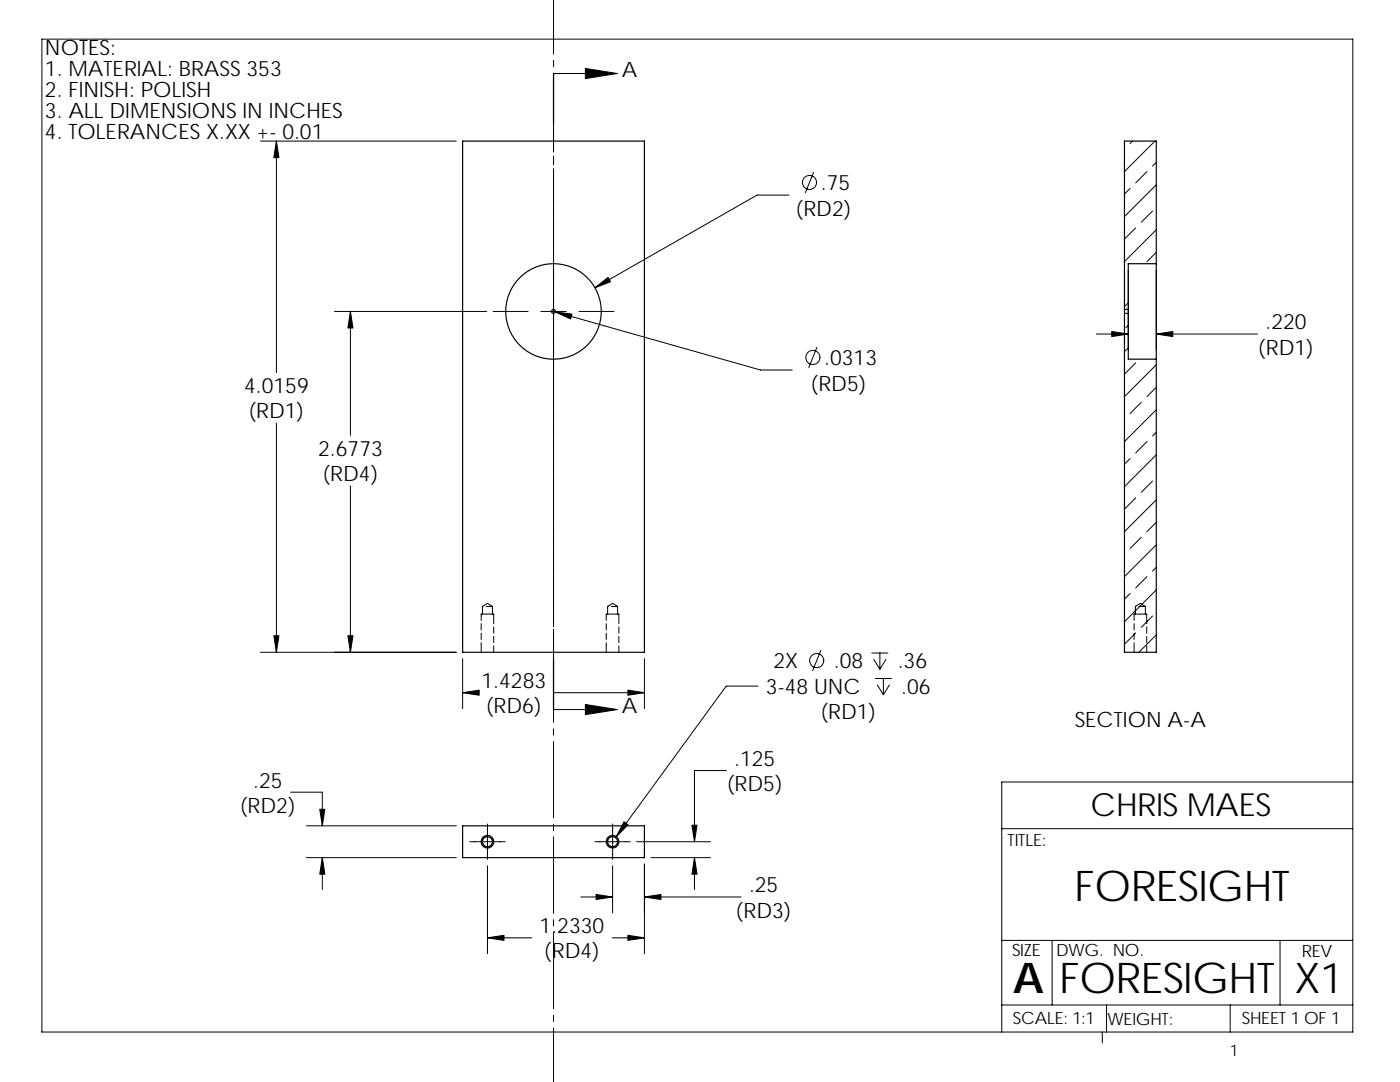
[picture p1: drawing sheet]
<svg xmlns="http://www.w3.org/2000/svg" width="279mm" height="216mm" viewBox="0 0 279 216" stroke-linecap="round" stroke-linejoin="round" font-family="sans-serif">
<g fill="none" stroke="#000" stroke-width=".2">
<path d="M8.4 7.8h261.6v198.1h-261.6zM110.5 0v10.8M110.5 12.1v1.2M110.5 14.6v15.7M110.5 14.7h12.7M52 28.2h39.1M55.2 28.2v46.2M110.5 31.1v1.8M110.5 33.7v91.4M157.4 38.9h-6.3l-32.4 18.5M162.4 34.4l-1.7 4M225.5 37.6l-1.1 1.1"/>
<path d="M226 28.2l-.5 .4M228.9 34.2l-2.2 2.3M230.5 28.2l-6.1 6M230.8 36.9l-6.4 6.3M230.8 32.4l-.8 .7M225.2 53.9v15.9M226.7 45.5l-2.3 2.2M230 42.1l-2.2 2.2M230.8 45.8l-6.4 6.4M230.8 50.4l-1.9 1.8M230.8 53.9v15.9M66.8 62.1h30.3"/>
<path d="M69.9 62.1v24.8M98.4 62.1h7M107.9 62.1h5.1M110.8 62.3l41 11.5h6.3M115.5 62.1h7M163 69.3l-1.6 4M218.8 66.7h6.4M225.2 60.4l-.8 .8M225.2 69.4l-.8 .8M225.2 64.9l-.5 .5M226.7 72.4l-2.3 2.3M230.8 72.8l-6.4 6.3"/>
<path d="M230.8 77.3l-1.9 1.8M230.8 66.7h20.2M55.2 84.4v45.8M69.9 96.9v33.3M225.5 91.5l-1.1 1.1M226.7 99.4l-2.3 2.2M227.8 80.3l-2.3 2.2M228.9 88.1l-2.2 2.3M230 96l-2.2 2.2M230.8 81.8l-6.4 6.3M230.8 90.8l-6.4 6.3M230.8 99.7l-6.4 6.4"/>
<path d="M230.8 86.3l-.8 .7M225.5 118.4l-1.1 1.1M227.8 107.2l-2.3 2.3M228.9 115.1l-2.2 2.2M230.8 108.7l-6.4 6.4M230.8 117.7l-6.4 6.4M230.8 104.2l-1.9 1.9M230.8 113.2l-.8 .7M52 130.2h39.1M92.3 131.4v10M92.3 138.2h2.2M96 123.8v-1.3h2.5v1.9"/>
<path d="M96 128.2v2M96 124.4v1.3M96 126.3v1.3M96.3 121v1.5M96.3 121h.1M96.3 121l1-.6 1 .6M97 121h1.3M98.3 121v1.5M98.5 125.1v1.2M98.5 127v1.2M98.5 128.9v1.3M110.5 125.6v18.5"/>
<path d="M110.6 138.2h18M121 123.8v-1.3h2.5v1.9M121 128.2v2M121 124.4v1.3M121 126.3v1.3M121.3 121v1.5M121.3 121h.1M121.3 121l1-.6 1 .6M122 121h1.3M123.3 121v1.5M123.5 125.1v1.2M123.5 127v1.2"/>
<path d="M123.5 128.9v1.3M128.6 131.4v10M151.3 136.9h-6.4l-21.9 30M163.8 129.8l-1.6 4M174 130.3h3.2M174.4 131.6l1.2 1.9M174.7 135.4h3.2M175.1 136.7l1.2 1.9M175.6 130.3v3.2M176.3 135.4v3.2M176.8 131.6l-1.2 1.9M177.5 136.7l-1.2 1.9"/>
<path d="M226.3 123.8v-1.3h2.6v1.9M226.3 128.2v2M226.3 124.4v1.3M226.3 126.3v1.3M226.6 121h.1M226.6 121v1.5M226.6 121l1-.6 1 .6M226.7 126.3l-2.3 2.2M227.3 121h1.3M228.6 121v1.5M228.9 125.1v1.2M228.9 127v1.2"/>
<path d="M228.9 128.9v1.3M230 122.9l-2.2 2.3M230.8 126.7l-3.5 3.5M58 158.1h6.3v6.7M110.5 145.4v1.3M110.5 148v15.2M110.5 141.6h12.7M144.9 153.8h-6.3v14.2M270 156h-70.1v49.9M61.2 171.1h29.9M61.2 164.8h29.9M64.3 171.1v6.4"/>
<path d="M93.7 168h7.1M97.3 164.4v7.1M97.3 172.8v17.5M110.5 164.5v1.2M110.5 167v15.2M115.9 179h6.4M118.7 168h7.1M122.3 164.4v7.1M122.3 172.8v9.4M127.1 168h14.7M128.6 172.4v17.9M128.6 179h19.3"/>
<path d="M129.9 171.1h11.9M138.6 171.1v6.4M199.9 165.4h70.1M97.3 187.1h8.8M110.5 183.5v1.3M110.5 186.1v15.2M122.2 187.1h6.4M199.9 187.6h70.1M210 187.6v12.9M255.5 187.6v12.9M110.5 202.6v1.2M110.5 205.1v10.8"/>
<path d="M199.9 200.5h70.1M220 205.9v2.2M220.8 200.5v5.4M245.5 200.5v5.4"/>
<circle cx="161.6" cy="36.4" r="1.41"/>
<circle cx="162.2" cy="71.3" r="1.42"/>
<circle cx="163" cy="131.8" r="1.41"/>
</g>
<g fill="none" stroke="#000" stroke-width=".23">
<path d="M92.3 28.2h36.3v102h-36.3zM230.8 52.6v19.1M230.8 52.6v-24.4h-6.4v33.5M230.8 52.6h-5.6v9.1M224.4 61.7v.8M224.4 62.5v67.7h6.4v-58.5M224.4 62.5h.8M224.4 61.7h.8M225.2 61.7v.8M225.2 62.5v9.2h5.6M92.3 164.8h36.3v6.3h-36.3z"/>
<circle cx="110.5" cy="62.1" r=".4"/>
<circle cx="110.5" cy="62.1" r="9.5"/>
<circle cx="97.3" cy="168" r="1"/>
<circle cx="97.3" cy="167.9" r="1.26"/>
<circle cx="122.2" cy="168" r="1"/>
<circle cx="122.3" cy="167.9" r="1.26"/>
</g>
<g fill="#000" stroke="#000" stroke-width=".2">
<path d="M116.8 13.7l6.4 1-6.4 1zM116.8 140.6l6.4 1-6.4 1z"/>
<path d="M55.2 28.2l.5 3.3h-1z" fill-rule="evenodd"/>
<path d="M118.7 57.4l2.6-2 .6 .8z" fill-rule="evenodd"/>
<path d="M69.9 62.1l.5 3.3h-1z" fill-rule="evenodd"/>
<path d="M110.8 62.3l3.4 .4-.3 .9z" fill-rule="evenodd"/>
<path d="M221.9 66.1l3.3 .6-3.3 .5z" fill-rule="evenodd"/>
<path d="M230.8 66.7l3.3-.6v1.1z" fill-rule="evenodd"/>
<path d="M54.7 126.9h1l-.5 3.3z" fill-rule="evenodd"/>
<path d="M69.4 126.9h1l-.5 3.3z" fill-rule="evenodd"/>
<path d="M92.3 138.2l3.3-.5v1z" fill-rule="evenodd"/>
<path d="M125.3 137.7l3.3 .5-3.3 .5z" fill-rule="evenodd"/>
<path d="M64.3 171.1l.5 3.3h-1z" fill-rule="evenodd"/>
<path d="M63.8 161.5h1l-.5 3.3z" fill-rule="evenodd"/>
<path d="M119 178.5l3.3 .5-3.3 .5z" fill-rule="evenodd"/>
<path d="M124.5 164l.8 .6-2.3 2.3z" fill-rule="evenodd"/>
<path d="M128.6 179l3.3-.5v1z" fill-rule="evenodd"/>
<path d="M138.1 164.7h1l-.5 3.3z" fill-rule="evenodd"/>
<path d="M138.6 171.1l.5 3.3h-1z" fill-rule="evenodd"/>
<path d="M97.3 187.1l3.3-.5v1z" fill-rule="evenodd"/>
<path d="M125.3 186.6l3.3 .5-3.3 .5z" fill-rule="evenodd"/>
</g>
<path d="M110.5 14.7v10M110.5 131.6v10" fill="none" stroke="#000" stroke-width=".25"/>
<g font-size="8.5">
<text x="214.4" y="179.9">FORESIGHT</text>
<text x="202.2" y="198.2">A</text>
<text x="211.4" y="198.1">FORESIGHT</text>
<text x="258.4" y="198.1">X1</text>
</g>
<text font-size="6.3" x="217.7" y="162.9">CHRIS MAES</text>
<g font-size="4.2">
<text x="9" y="11">NOTES:</text>
<text x="9" y="15.2">1. MATERIAL: BRASS 353</text>
<text x="124.1" y="15.4">A</text>
<text x="9" y="19.3">2. FINISH: POLISH</text>
<text x="9" y="23.5">3. ALL DIMENSIONS IN INCHES</text>
<text x="9" y="27.7">4. TOLERANCES X.XX +- 0.01</text>
<text x="163.8" y="38">.75</text>
<text x="158.8" y="43">(RD2)</text>
<text x="252.6" y="65.7">.220</text>
<text x="251.1" y="70.8">(RD1)</text>
<text x="161.8" y="77.9">(RD5)</text>
<text x="164.5" y="72.9">.0313</text>
<text x="48.7" y="78.5">4.0159</text>
<text x="49.6" y="83.5">(RD1)</text>
<text x="63.5" y="91">2.6773</text>
<text x="64.3" y="96">(RD4)</text>
<text x="96.1" y="137.3">1.4283</text>
<text x="154.4" y="133.3">2X</text>
<text x="166.4" y="133.3">.08</text>
<text x="179.2" y="133.3">.36</text>
<text x="96.9" y="142.3">(RD6)</text>
<text x="124.1" y="142.3">A</text>
<text x="152.9" y="138.4">3-48 UNC</text>
<text x="163.7" y="143.5">(RD1)</text>
<text x="179.9" y="138.4">.06</text>
<text x="214.5" y="145.1">SECTION A-A</text>
<text x="146.5" y="152.8">.125</text>
<text x="50.5" y="157.1">.25</text>
<text x="145.1" y="157.9">(RD5)</text>
<text x="47.9" y="162.2">(RD2)</text>
<text x="149.5" y="178.1">.25</text>
<text x="146.8" y="183.1">(RD3)</text>
<text x="107.7" y="186.2">1.2330</text>
<text x="108.6" y="191.2">(RD4)</text>
</g>
<g font-size="3.4">
<text x="201.1" y="168.8">TITLE:</text>
<text x="202" y="190.8">SIZE</text>
<text x="210.8" y="190.8">DWG. NO.</text>
<text x="259.8" y="190.9">REV</text>
<text x="202.1" y="204.4">SCALE: 1:1</text>
<text x="221" y="204.5">WEIGHT:</text>
<text x="247.8" y="204.4">SHEET 1 OF 1</text>
</g>
<text font-size="3.2" x="245.4" y="210.7">1</text>
</svg>
